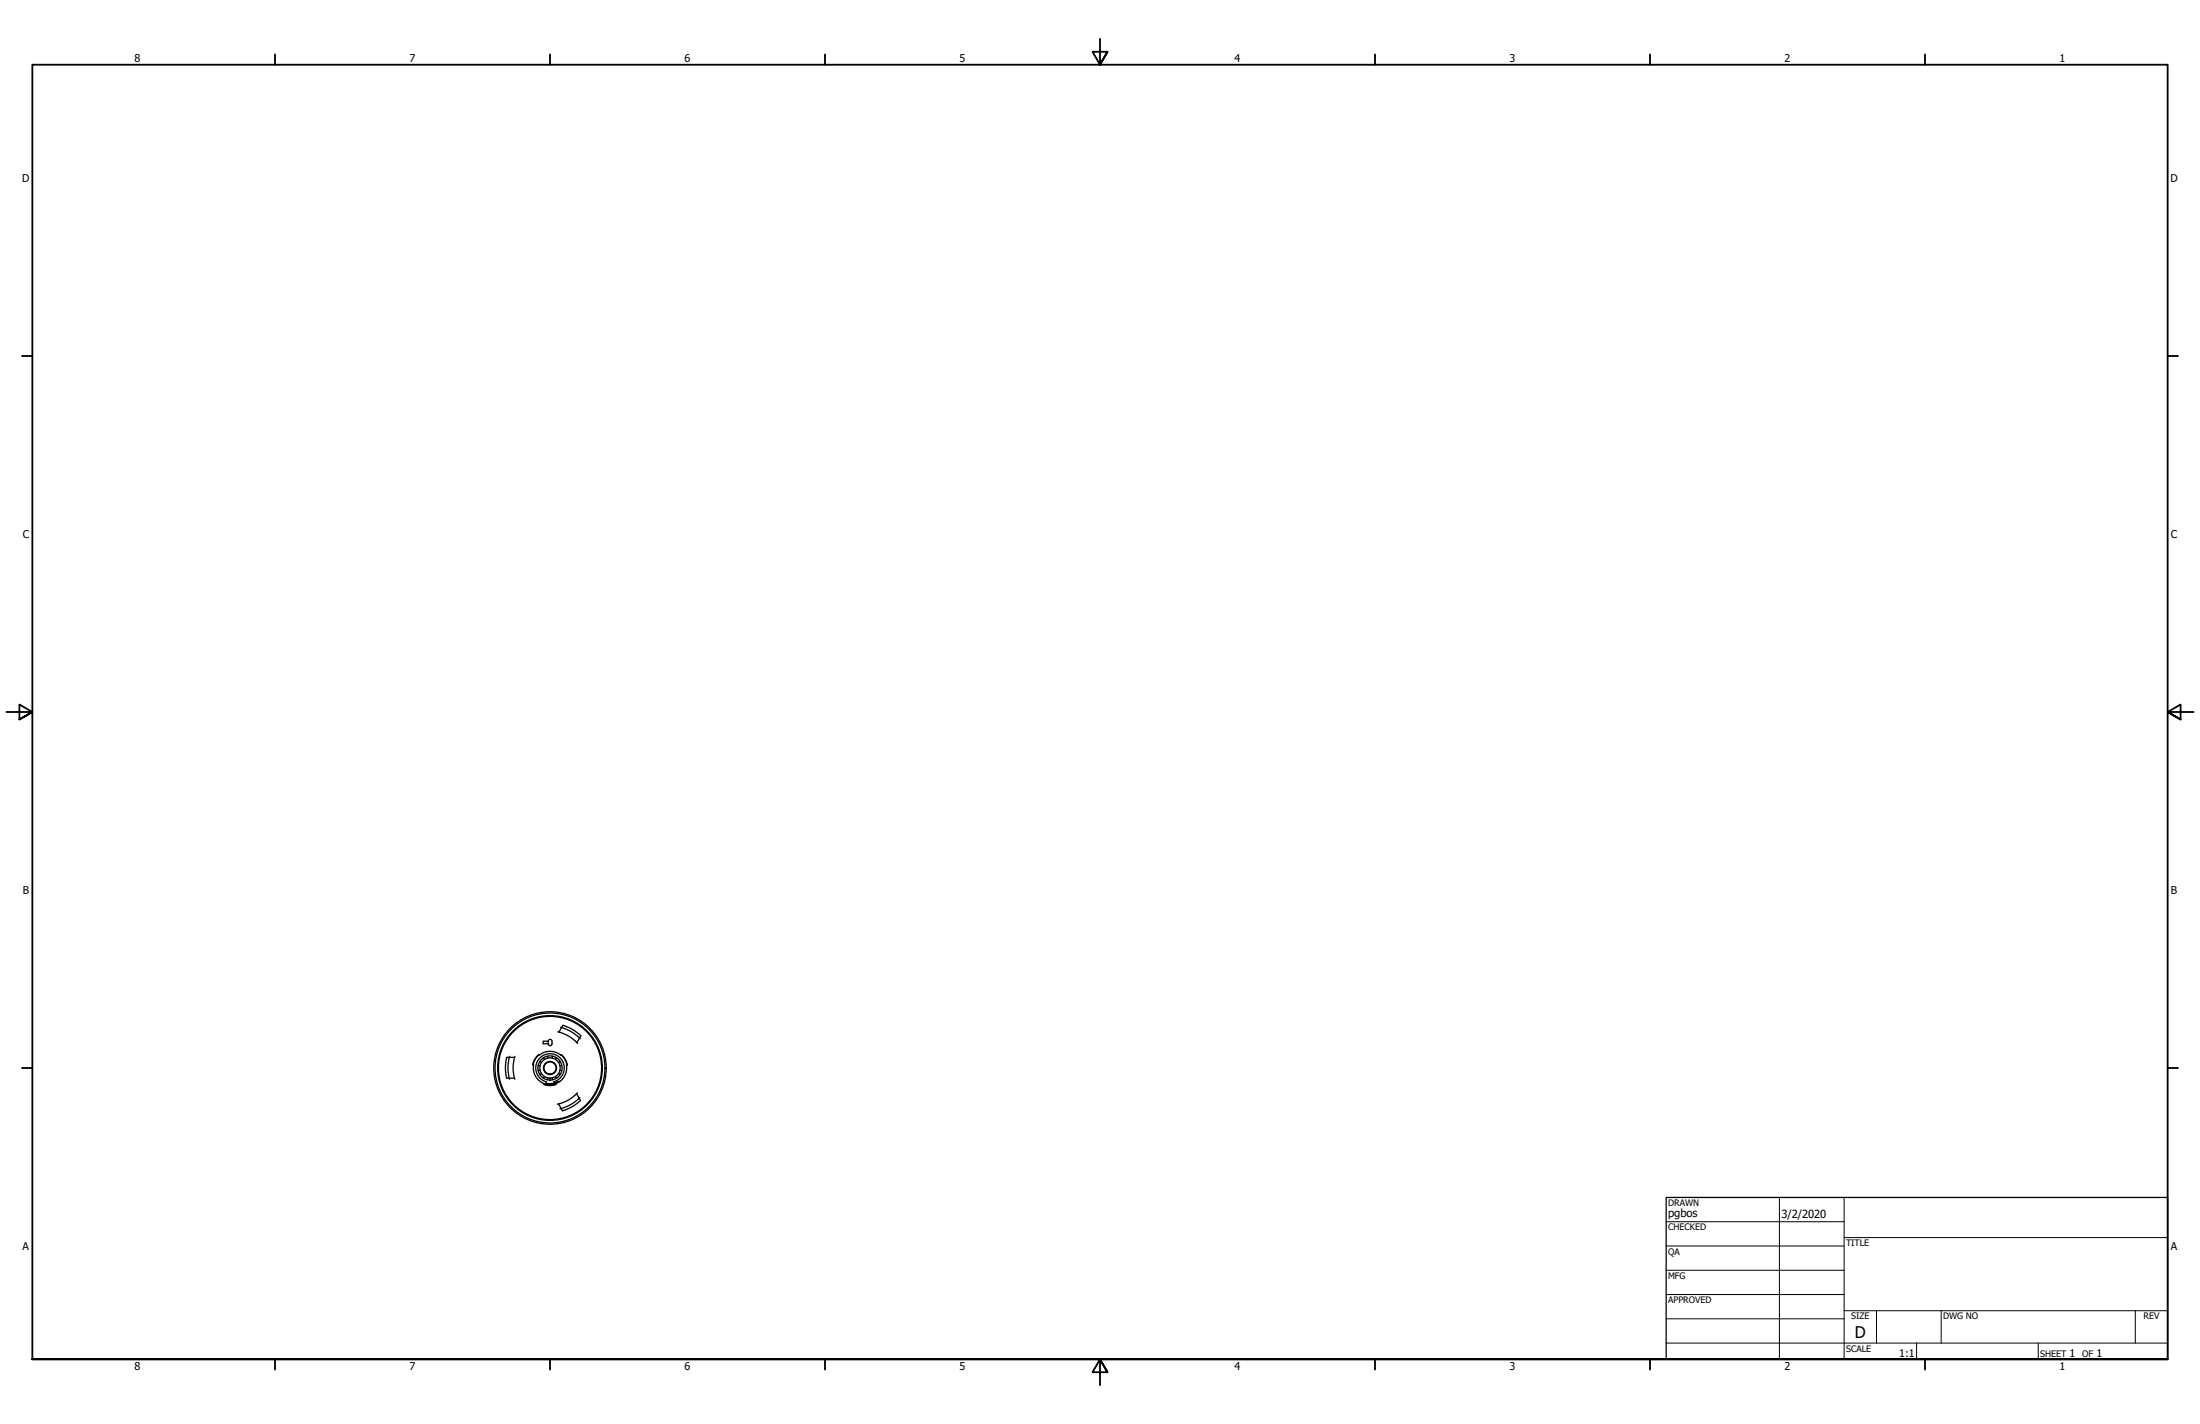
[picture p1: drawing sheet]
<svg xmlns="http://www.w3.org/2000/svg" width="864mm" height="559mm" viewBox="0 0 864 559" stroke-linecap="round" stroke-linejoin="round" font-family="sans-serif">
<!-- layer: Visible (ANSI) -->
<g fill="none" stroke="#000" stroke-width=".51">
<path d="M200.1 414.5l-.1 .2a16.5 16.5 0 0 0-.1 8.4M202 414.9a14.5 14.5 0 0 0 0 8.2M202 414.9h-3.1a17.5 17.5 0 0 0 0 8.2h1M202.1 414.5l-.1 .4M211.2 418.2l.8 .1M211.6 413.9l-1.7 2.1-.6 1.9M212 416.5l.6 .4M212 419.9l-.8 .1M213.2 408.6h2v1h-2zM213.3 415.2l.4 .6M215 414.4l.1 .8M215.2 408.6a.75 .75 0 0 1 .8-.8 .75 .75 0 0 1 .7 .8v1a.75 .75 0 0 1-.8 .7 .75 .75 0 0 1-.7-.7"/>
<path d="M216.8 414.4l-.1 .8M218.5 415.2l-.4 .6M219 404.9l.4 .1M219.4 405a14.5 14.5 0 0 1 7 4.1M219.8 419.9l.8 .1M219.8 416.5l-.6 .4M220 403.1l.5 .1M220.3 414l1.3 1.5 1 2.5M220.4 403.2l.6-.9a17.5 17.5 0 0 1 7 4.2l-.5 .9M220.4 403.2l-1 1.8M220.5 403.2a16.5 16.5 0 0 1 7 4.2M220.6 418.2l-.8 .1"/>
<path d="M226.4 409.1l.3 .4M227.5 407.4l.3 .3M227.5 407.4l-1.1 1.7M199.9 423.1h2.1M199.9 423.1l.1 .4M202 423.1l.1 .4M212.6 421.3l-.6 .4M213.7 422.4l-.4 .6M215.1 423l-.1 .8M216.7 423l.1 .8M217.5 425l-1.5 .2-1.6-.1M217.6 425l-.2-.5a5.6 5.6 0 0 0 3.1-8.7 5.6 5.6 0 0 0-9.2 .1 5.6 5.6 0 0 0 3.2 8.6l-.3 1.1-.6-.2"/>
<path d="M218 425.1l.2 .5-.6 .2a4.9 4.9 0 0 1-4.8-.9 6.6 6.6 0 0 1-3.3-7h-.4l.2-.7a4.9 4.9 0 0 1 3.2-3.7 6.5 6.5 0 0 1 7.6 .6l.3-.3 .5 .5a4.9 4.9 0 0 1 1.5 4.6 6.5 6.5 0 0 1-8.1 6.5M218.1 422.4l.4 .6M218.7 424.6l-1.1 .4M219.2 421.3l.6 .4M219.2 433.2l1.1 1.8M219.3 433.2l-.5 .1M219.4 424.4l-2.1 .9-3-.1M219.8 424.4l-2.3 .6M219.8 424.4h.1M220.3 435l-.4 .1M226.3 429.2l1.1 1.8M226.3 429.2a14.5 14.5 0 0 1-7 4"/>
<path d="M226.6 428.8l-.3 .4M227.4 431l.5 .9a17.5 17.5 0 0 1-7.1 4l-.5-.9M227.4 431a16.5 16.5 0 0 1-7.1 4M227.7 430.7l-.3 .3"/>
<circle cx="215.9" cy="419.1" r="20.6"/>
<circle cx="215.9" cy="419.1" r="20.3"/>
<circle cx="215.9" cy="419.1" r="22.1"/>
<circle cx="215.9" cy="419.1" r="21.6"/>
<circle cx="215.9" cy="419.1" r="4.7"/>
<circle cx="215.9" cy="419.1" r="2.38"/>
<circle cx="215.9" cy="419.1" r="2.58"/>
<circle cx="215.9" cy="419.1" r="4"/>
</g>
<!-- layer: Border (ANSI) -->
<g fill="none" stroke="#000" stroke-width=".71">
<path d="M431.8 15.2v10.2l-2.9-5.1h5.8l-2.9 5.1 2.9-5.1M107.9 21.3v4.1M215.9 21.3v4.1M323.8 21.3v4.1M539.8 21.3v4.1M647.7 21.3v4.1M755.6 21.3v4.1M8.6 139.7h4.1M850.9 139.7h4.1M2.5 279.4h10.2l-5.1-2.9v5.8l5.1-2.9-5.1 2.9M861.1 279.4h-10.2l5.1-2.9v5.8l-5.1-2.9 5.1 2.9M8.6 419.1h4.1"/>
<path d="M850.9 419.1h4.1M12.7 533.4v-508h838.2v508h-838.2h838.2M107.9 533.4v4.1M215.9 533.4v4.1M323.8 533.4v4.1M434.7 538.5l-2.9-5.1 2.9 5.1h-5.8l2.9-5.1v10.2M539.8 533.4v4.1M647.7 533.4v4.1M755.6 533.4v4.1"/>
</g>
<!-- layer: Title (ANSI) -->
<g fill="none" stroke="#000" stroke-width=".39">
<path d="M654 479.4h69.9M698.5 469.9v63.5M723.9 469.9v63.5M654 488.9h69.9M654 498.5h69.9M723.9 485.6h127M654 508h69.9M654 517.5h69.9M723.9 514.3h127M736.6 514.3v12.7M762 514.3v12.7M838.2 514.3v12.7"/>
<path d="M654 527h196.9M752.3 527v6.4M800.1 527v6.4"/>
</g>
<path d="M654 469.9h196.9v63.5h-196.9z" fill="none" stroke="#000" stroke-width=".51"/>
<text font-size="6.3" x="728.1" y="524.9">D</text>
<g font-size="4.4">
<text x="654.8" y="477.8">pgbos</text>
<text x="699.3" y="478">3/2/2020</text>
</g>
<g font-size="4.2">
<text x="52.8" y="24.4">8</text>
<text x="160.8" y="24.4">7</text>
<text x="268.7" y="24.4">6</text>
<text x="376.7" y="24.4">5</text>
<text x="484.6" y="24.4">4</text>
<text x="592.6" y="24.4">3</text>
<text x="700.5" y="24.4">2</text>
<text x="808.5" y="24.4">1</text>
<text x="8.7" y="71.4">D</text>
<text x="852" y="71.4">D</text>
<text x="8.9" y="211.1">C</text>
<text x="852.2" y="211.1">C</text>
<text x="8.9" y="350.8">B</text>
<text x="852.2" y="350.8">B</text>
<text x="8.9" y="490.5">A</text>
<text x="852.2" y="490.5">A</text>
<text x="745.5" y="532.6">1:1</text>
<text x="812.4" y="532.6">1</text>
<text x="822.9" y="532.6">1</text>
<text x="52.8" y="537.5">8</text>
<text x="160.8" y="537.5">7</text>
<text x="268.7" y="537.5">6</text>
<text x="376.7" y="537.5">5</text>
<text x="484.6" y="537.5">4</text>
<text x="592.6" y="537.5">3</text>
<text x="700.5" y="537.5">2</text>
<text x="808.5" y="537.5">1</text>
</g>
<g font-size="3.5">
<text x="654.8" y="473.2">DRAWN</text>
<text x="654.8" y="482.8">CHECKED</text>
<text x="724.7" y="488.9">TITLE</text>
<text x="654.8" y="492.3">QA</text>
<text x="654.8" y="501.8">MFG</text>
<text x="654.8" y="511.4">APPROVED</text>
<text x="726.7" y="517.7">SIZE</text>
<text x="762.8" y="517.7">DWG NO</text>
<text x="841.4" y="517.7">REV</text>
<text x="724.7" y="530.4">SCALE</text>
<text x="800.9" y="532.6">SHEET</text>
<text x="817.3" y="532.6">OF</text>
</g>
</svg>
